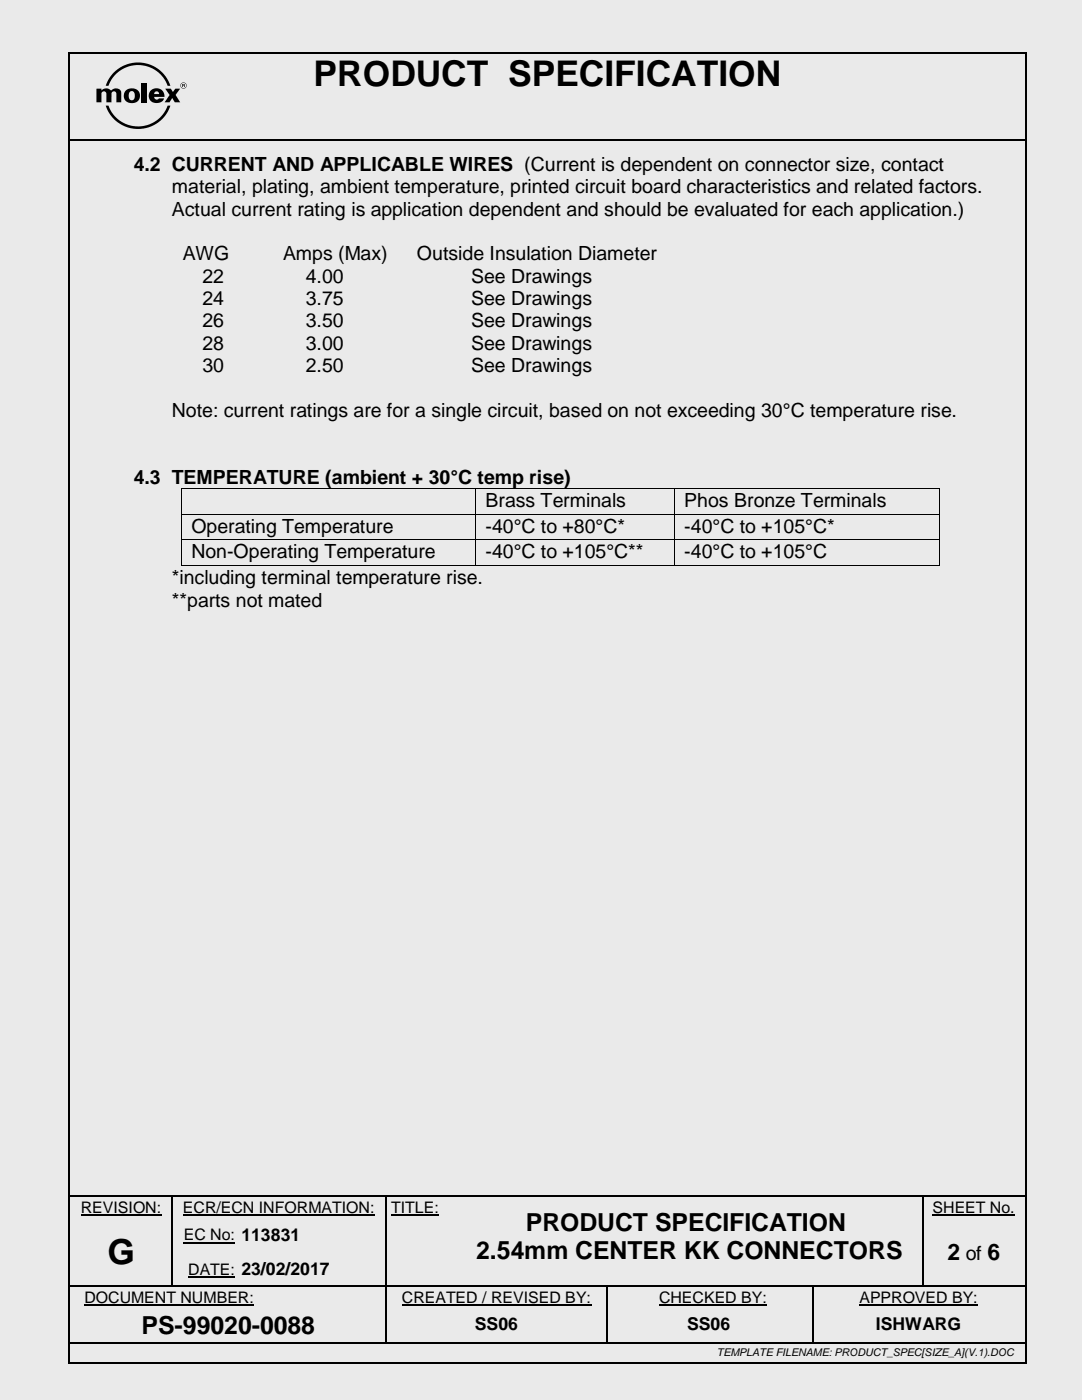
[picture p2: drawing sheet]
<svg xmlns="http://www.w3.org/2000/svg" width="216mm" height="279mm" viewBox="0 0 216 279" stroke-linecap="round" stroke-linejoin="round" font-family="sans-serif">
<path d="M0 0h215.9v279.4h-215.9z" fill-rule="evenodd" fill="#eaeaea"/>
<g fill="#000">
<path d="M13.6 10.3h.4v.4h-.4z" fill-rule="evenodd"/>
<path d="M13.6 10.3h.4v.4h-.4z" fill-rule="evenodd"/>
<path d="M25.9 18.3h.1a.64 .64 0 0 1 .7 0 .64 .64 0 0 1 .2 .8 .68 .68 0 0 1-.6 .9 .68 .68 0 0 1-.6-.9zM25.1 18.1a1.56 1.56 0 0 0 0 2.1 1.56 1.56 0 0 0 2 .2 1.53 1.53 0 0 0 .7-2 1.53 1.53 0 0 0-2.1-.7z" fill-rule="evenodd"/>
<path d="M22.7 14.5a6.8 6.8 0 0 1 11.3 2.6h-.5a6.3 6.3 0 0 0-6-4.1 6.3 6.3 0 0 0-5.9 4.1h-.5l.7-1.4z" fill-rule="evenodd"/>
<path d="M30 18.1a1.53 1.53 0 0 0 0 2 1.53 1.53 0 0 0 1.9 .4 1.13 1.13 0 0 0 .8-.9h-1a.51 .51 0 0 1-.6 .3 .51 .51 0 0 1-.3-.6h2a1.62 1.62 0 0 0-.9-1.6 1.62 1.62 0 0 0-1.9 .4zM30.9 18.4l.3-.2a.49 .49 0 0 1 .5 .6h-.9z" fill-rule="evenodd"/>
<path d="M33 17.7h1.1l.4 .7 .5-.7h.9l-.9 1.3 1 1.4h-1.1l-.5-.8-.6 .8h-1l1-1.4z" fill-rule="evenodd"/>
<path d="M36 17.1a.62 .62 0 0 1 1.2 0 .62 .62 0 0 1-1.2 0zM36.1 17.1a.55 .55 0 0 0 1.1 0 .55 .55 0 0 0-1.1 0z" fill-rule="evenodd"/>
<path d="M36.5 16.9l.3 .1h-.3zM36.4 16.8v.6h.1v-.3l.4 .3v-.6z" fill-rule="evenodd"/>
<path d="M204.5 10.3h.4v.4h-.4z" fill-rule="evenodd"/>
<path d="M204.5 10.3h.4v.4h-.4z" fill-rule="evenodd"/>
<path d="M14 27.7h.3v.4h-.3z" fill-rule="evenodd"/>
<path d="M14 27.7h.3v.4h-.3z" fill-rule="evenodd"/>
<path d="M19.2 17.7h1v.4l.1-.1a1.28 1.28 0 0 1 1.9 .1 1.16 1.16 0 0 1 2 .3v2h-1v-1.7a.49 .49 0 0 0-.5-.5 .49 .49 0 0 0-.5 .5v1.7h-1v-1.7a.49 .49 0 0 0-.5-.5 .49 .49 0 0 0-.5 .5v1.7h-1z" fill-rule="evenodd"/>
<path d="M28.3 16.5h1v3.9h-1z" fill-rule="evenodd"/>
<path d="M21.1 21.1h.5a6.3 6.3 0 0 0 5.9 4.1 6.3 6.3 0 0 0 6-4.1h.5a6.8 6.8 0 0 1-6.5 4.6 6.8 6.8 0 0 1-6.4-4.6z" fill-rule="evenodd"/>
<path d="M204.3 27.7h.4v.4h-.4z" fill-rule="evenodd"/>
<path d="M204.3 27.7h.4v.4h-.4z" fill-rule="evenodd"/>
<path d="M36.2 97.4h.2v.2h-.2z" fill-rule="evenodd"/>
<path d="M36.2 97.4h.2v.2h-.2z" fill-rule="evenodd"/>
<path d="M94.9 97.4h.2v.2h-.2z" fill-rule="evenodd"/>
<path d="M134.6 97.4h.1v.2h-.1z" fill-rule="evenodd"/>
<path d="M187.4 97.4h.1v.2h-.1z" fill-rule="evenodd"/>
<path d="M187.4 97.4h.1v.2h-.1z" fill-rule="evenodd"/>
<path d="M36.2 102.6h.2v.2h-.2z" fill-rule="evenodd"/>
<path d="M36.2 107.6h.2v.2h-.2z" fill-rule="evenodd"/>
<path d="M36.2 112.8h.2v.2h-.2z" fill-rule="evenodd"/>
<path d="M36.2 112.8h.2v.2h-.2z" fill-rule="evenodd"/>
<path d="M94.9 102.6h.2v.2h-.2z" fill-rule="evenodd"/>
<path d="M94.9 107.6h.2v.2h-.2z" fill-rule="evenodd"/>
<path d="M94.9 112.8h.2v.2h-.2z" fill-rule="evenodd"/>
<path d="M134.6 102.6h.1v.2h-.1z" fill-rule="evenodd"/>
<path d="M134.6 107.6h.1v.2h-.1z" fill-rule="evenodd"/>
<path d="M134.6 112.8h.1v.2h-.1z" fill-rule="evenodd"/>
<path d="M187.4 102.6h.1v.2h-.1z" fill-rule="evenodd"/>
<path d="M187.4 107.6h.1v.2h-.1z" fill-rule="evenodd"/>
<path d="M187.4 112.8h.1v.2h-.1z" fill-rule="evenodd"/>
<path d="M187.4 112.8h.1v.2h-.1z" fill-rule="evenodd"/>
<path d="M34.1 238.8h.3v.2h-.3z" fill-rule="evenodd"/>
<path d="M34.1 238.5h.4v.3h-.4z" fill-rule="evenodd"/>
<path d="M77 238.8h.2v.2h-.2z" fill-rule="evenodd"/>
<path d="M77 238.5h.3v.3h-.3z" fill-rule="evenodd"/>
<path d="M89.6 238.5h.4v.3h-.4z" fill-rule="evenodd"/>
<path d="M184 238.8h.3v.2h-.3z" fill-rule="evenodd"/>
<path d="M184 238.5h.4v.3h-.4z" fill-rule="evenodd"/>
<path d="M204.3 238.5h.3v.3h-.3z" fill-rule="evenodd"/>
<path d="M34.1 242.8h.3v.9h-.3z" fill-rule="evenodd"/>
<path d="M34.1 249.7h.3v.9h-.3z" fill-rule="evenodd"/>
<path d="M34.1 256.6h.3v.2h-.3z" fill-rule="evenodd"/>
<path d="M46.9 256.6h.3v.2h-.3z" fill-rule="evenodd"/>
<path d="M77 242.8h.2v.9h-.2z" fill-rule="evenodd"/>
<path d="M77 249.7h.2v.9h-.2z" fill-rule="evenodd"/>
<path d="M77 256.6h.2v.5h-.2z" fill-rule="evenodd"/>
<path d="M89.6 256.6h.3v.2h-.3z" fill-rule="evenodd"/>
<path d="M121 256.8h.2v.3h-.2z" fill-rule="evenodd"/>
<path d="M121 256.6h.2v.2h-.2z" fill-rule="evenodd"/>
<path d="M162 256.8h.3v.3h-.3z" fill-rule="evenodd"/>
<path d="M162 256.6h.3v.2h-.3z" fill-rule="evenodd"/>
<path d="M184 242.8h.3v.9h-.3z" fill-rule="evenodd"/>
<path d="M184 249.7h.3v.9h-.3z" fill-rule="evenodd"/>
<path d="M184 256.6h.3v.2h-.3z" fill-rule="evenodd"/>
<path d="M13.6 271.8h.4v.4h-.4z" fill-rule="evenodd"/>
<path d="M13.6 271.8h.4v.4h-.4z" fill-rule="evenodd"/>
<path d="M76.9 260.9h.4v.8h-.4z" fill-rule="evenodd"/>
<path d="M76.9 267.8h.4v.3h-.4z" fill-rule="evenodd"/>
<path d="M120.9 260.9h.4v.8h-.4z" fill-rule="evenodd"/>
<path d="M120.9 267.8h.4v.3h-.4z" fill-rule="evenodd"/>
<path d="M162 260.9h.3v.8h-.3z" fill-rule="evenodd"/>
<path d="M162 267.8h.4v.3h-.4z" fill-rule="evenodd"/>
<path d="M204.3 267.8h.3v.3h-.3z" fill-rule="evenodd"/>
<path d="M204.5 271.8h.4v.4h-.4z" fill-rule="evenodd"/>
<path d="M204.5 271.8h.4v.4h-.4z" fill-rule="evenodd"/>
</g>
<g fill="none" stroke="#000" stroke-width=".34">
<path d="M13.8 10.7v261.1M14 10.5h190.5M204.7 10.7v261.1M14.3 27.9h190.2M14 238.6h20.1M34.5 238.6h42.5M77.3 238.6h12.3M90 238.6h94M184.4 238.6h19.9M14 267.9h62.9M14 272h190.5M77.1 261.7v6.1"/>
<path d="M77.3 267.9h43.6M121.1 261.7v6.1M121.3 267.9h40.7M162.4 267.9h41.9"/>
</g>
<path d="M16.1 242.5h16.1M36.5 242.5h38.3M36.7 248h10.2M37.6 254.9h9.3M78.1 242.5h9.5M186.1 242.5h16.4M16.8 260.5h33.9M80.2 260.5h37.8M131.5 260.5h21.5M171.5 260.5h23.6" fill="none" stroke="#000" stroke-width=".21"/>
<g fill="none" stroke="#000" stroke-width=".25">
<path d="M34.3 239v3.8M77.1 239v3.8M184.1 239v3.8M14 256.7h20.1M34.3 243.7v6M34.3 250.6v6M34.4 256.7h12.5M47.2 256.7h29.8M77.1 243.7v6M77.1 250.6v6M77.1 257.1v3.8M77.2 256.7h12.4"/>
<path d="M89.9 256.7h31.1M121.1 257.1v3.8M121.2 256.7h40.8M162.2 257.1v3.8M162.3 256.7h21.7M184.1 243.7v6M184.1 250.6v6M184.3 256.7h20.2M162.2 261.7v6.1"/>
</g>
<g fill="none" stroke="#000" stroke-width=".2">
<path d="M36.3 97.6v5M36.4 97.5h58.5M95 97.6v5M95.1 97.5h39.5M134.6 97.6v5M134.7 97.5h52.7M187.4 97.6v5M36.3 102.8v4.8M36.3 107.8v5M36.4 102.7h58.5M36.4 107.7h58.5M36.4 112.9h58.5"/>
<path d="M95 102.8v4.8M95 107.8v5M95.1 102.7h39.5M95.1 107.7h39.5M95.1 112.9h39.5M134.6 102.8v4.8M134.6 107.8v5M134.7 102.7h52.7M134.7 107.7h52.7M134.7 112.9h52.7M187.4 102.8v4.8M187.4 107.8v5"/>
</g>
<g font-size="7.1">
<text x="62.6" y="17.2">PRODUCT SPECIFICATION</text>
<text x="21.4" y="252.3">G</text>
</g>
<g font-size="5">
<text x="104.9" y="245.6">PRODUCT SPECIFICATION</text>
<text x="95" y="251.3">2.54mm CENTER KK CONNECTORS</text>
<text x="28.2" y="266.2">PS-99020-0088</text>
</g>
<g font-size="4.6">
<text x="189.1" y="251.5">2</text>
<text x="197.1" y="251.5">6</text>
</g>
<g font-size="3.9">
<text x="26.7" y="34">4.2 CURRENT AND APPLICABLE WIRES (Current is dependent on connector size, contact</text>
<text x="34.3" y="38.5">material, plating, ambient temperature, printed circuit board characteristics and related factors.</text>
<text x="34.3" y="43">Actual current rating is application dependent and should be evaluated for each application.)</text>
<text x="36.5" y="52">AWG</text>
<text x="56.5" y="52">Amps (Max)</text>
<text x="83.2" y="52">Outside Insulation Diameter</text>
<text x="40.4" y="56.4">22</text>
<text x="61" y="56.4">4.00</text>
<text x="94" y="56.4">See Drawings</text>
<text x="40.4" y="60.8">24</text>
<text x="40.4" y="65.3">26</text>
<text x="61" y="60.8">3.75</text>
<text x="61" y="65.3">3.50</text>
<text x="94" y="60.8">See Drawings</text>
<text x="94" y="65.3">See Drawings</text>
<text x="40.4" y="69.8">28</text>
<text x="61" y="69.8">3.00</text>
<text x="94" y="69.8">See Drawings</text>
<text x="40.4" y="74.3">30</text>
<text x="61" y="74.3">2.50</text>
<text x="94" y="74.3">See Drawings</text>
<text x="34.3" y="83.1">Note: current ratings are for a single circuit, based on not exceeding 30°C temperature rise.</text>
<text x="26.7" y="96.5">4.3 TEMPERATURE (ambient + 30°C temp rise)</text>
<text x="96.9" y="101.2">Brass Terminals</text>
<text x="136.5" y="101.2">Phos Bronze Terminals</text>
<text x="38.2" y="106.4">Operating Temperature</text>
<text x="96.9" y="106.4">-40°C to +80°C*</text>
<text x="136.5" y="106.4">-40°C to +105°C*</text>
<text x="38.2" y="111.4">Non-Operating Temperature</text>
<text x="96.9" y="111.4">-40°C to +105°C**</text>
<text x="136.5" y="111.4">-40°C to +105°C</text>
<text x="34.3" y="116.6">*including terminal temperature rise.</text>
<text x="34.3" y="121">**parts not mated</text>
<text x="192.7" y="251.5">of</text>
</g>
<g font-size="3.5">
<text x="94.8" y="265.5">SS06</text>
<text x="137.1" y="265.5">SS06</text>
<text x="174.8" y="265.5">ISHWARG</text>
</g>
<g font-size="3.2">
<text x="16.1" y="242">REVISION:</text>
<text x="36.5" y="242">ECR/ECN INFORMATION:</text>
<text x="78.1" y="242">TITLE:</text>
<text x="186.1" y="242">SHEET No.</text>
<text x="36.7" y="247.6">EC No: 113831</text>
<text x="37.6" y="254.5">DATE: 23/02/2017</text>
<text x="16.8" y="260">DOCUMENT NUMBER:</text>
<text x="80.2" y="260">CREATED / REVISED BY:</text>
<text x="131.5" y="260">CHECKED BY:</text>
<text x="171.5" y="260">APPROVED BY:</text>
</g>
<text font-size="2.1" x="143" y="270.6">TEMPLATE FILENAME: PRODUCT_SPEC[SIZE_A](V.1).DOC</text>
</svg>
